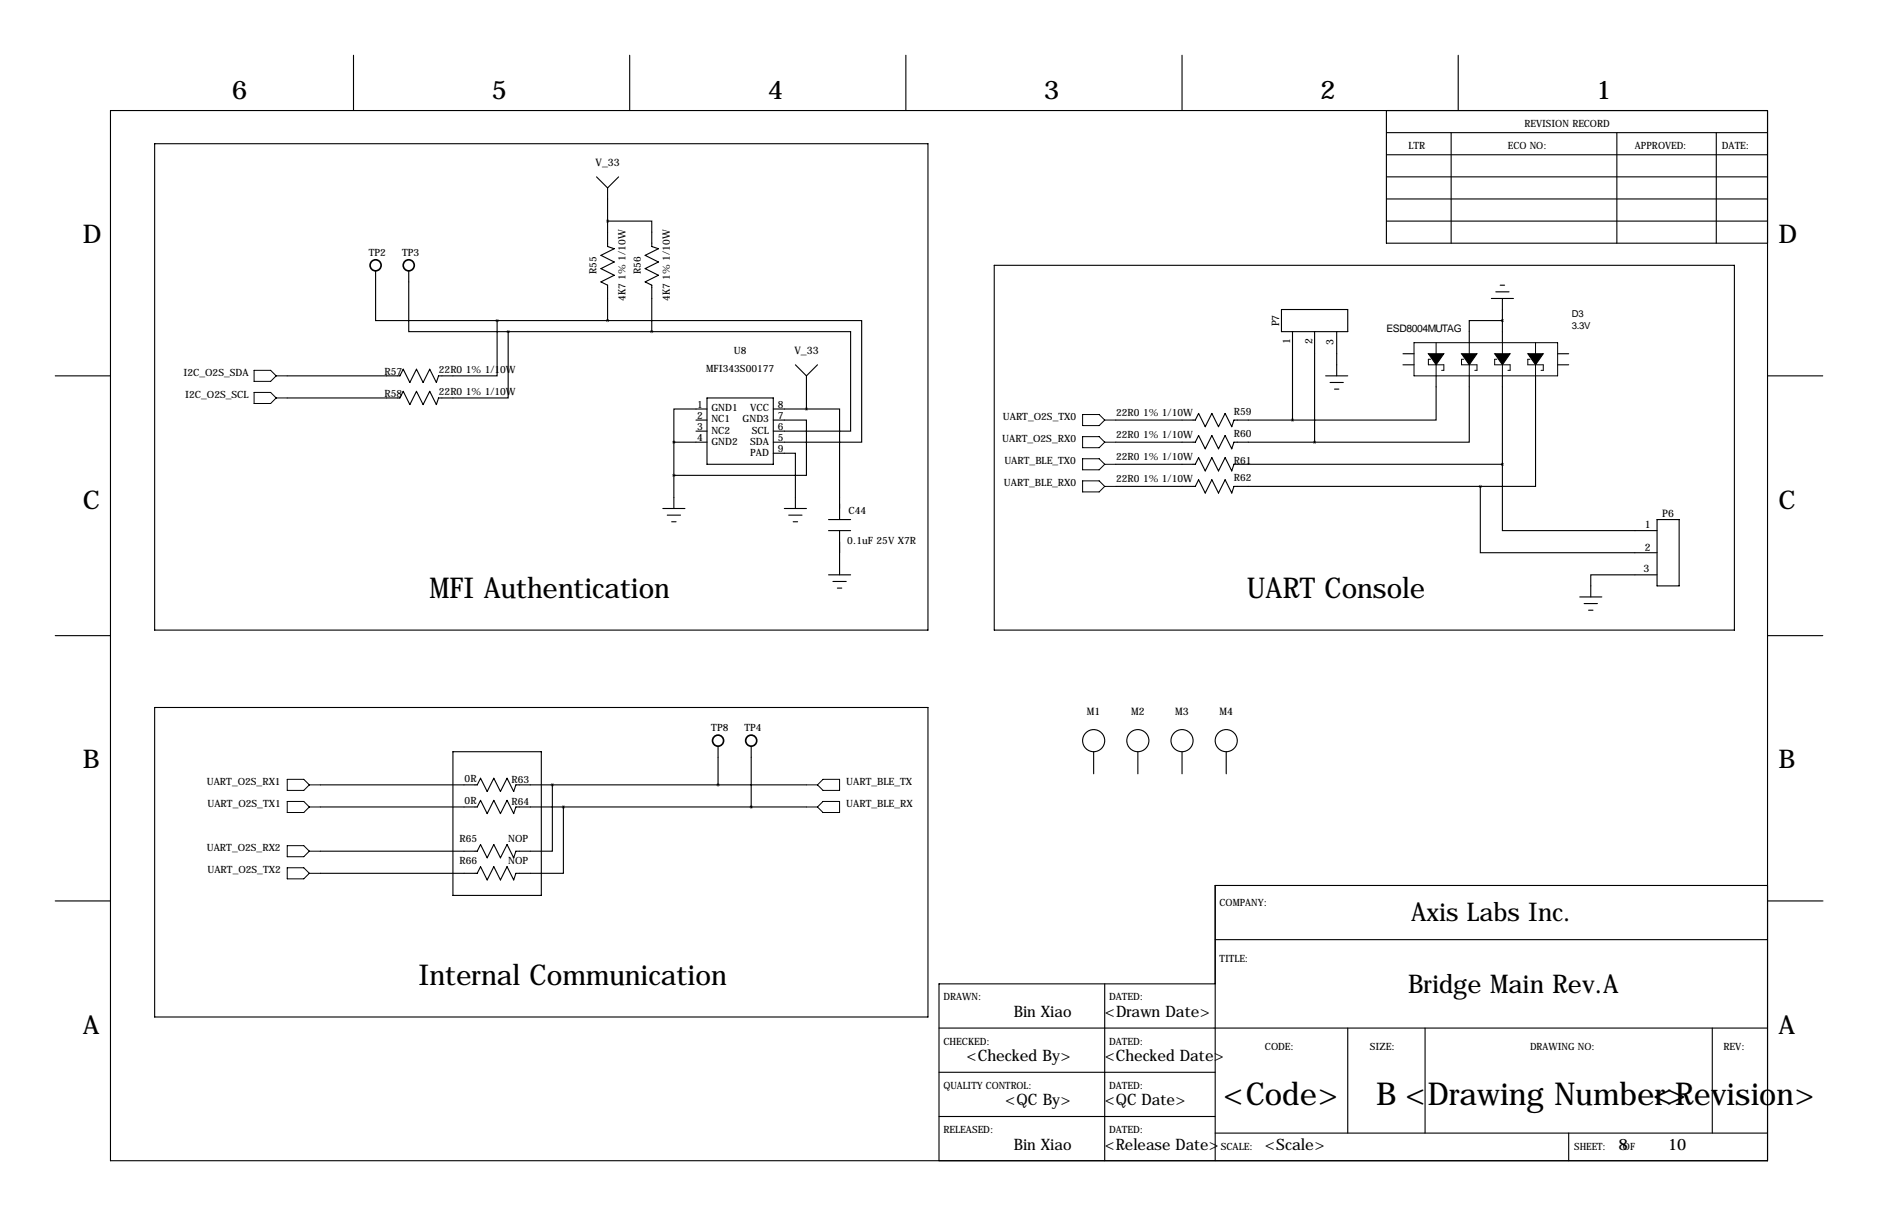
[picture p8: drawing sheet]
<svg xmlns="http://www.w3.org/2000/svg" width="432mm" height="279mm" viewBox="0 0 432 279" stroke-linecap="round" stroke-linejoin="round" font-family="sans-serif">
<g fill="none" stroke="#000" stroke-width=".25">
<path d="M81.3 12.7v12.7M144.8 12.7v12.7M208.3 12.7v12.7M271.8 12.7v12.7M335.3 12.7v12.7M25.4 25.4h381v241.3h-381zM35.6 33h177.8v111.8h-177.8zM318.8 30.5h87.6M318.8 35.6h87.6M318.8 25.4v30.5h87.6M333.7 30.5v25.4M371.8 30.5v25.4"/>
<path d="M394.6 30.5v25.4M137.2 40.6l2.5 2.6M139.7 50.8h10.2v5.8l1.5 .6-3.1 1.5 3.1 1.5-3.1 1.5 3.1 1.5-3.1 1.6 1.6 .7v10.7M139.7 43.2v13.4l1.5 .6-3 1.5 3 1.5-3 1.5 3 1.5-3 1.6 1.5 .7v8.2M142.2 40.6l-2.5 2.6M318.8 45.7h87.6M318.8 50.8h87.6M318.8 40.6h87.6M86.4 62.2v11.5h27.9M94 62.2v14h22.8M114.3 73.7v12.7h-13.5l-.5 1.5-1.5-3.1-1.5 3.1-1.5-3.1-1.6 3.1-1.5-3.1-.8 1.6h-25.9M114.3 73.7h25.4"/>
<path d="M116.8 76.2v15.2h-16l-.5 1.6-1.5-3.1-1.5 3.1-1.5-3.1-1.6 3.1-1.5-3.1-.8 1.5h-25.9M116.8 76.2h33.1M139.7 73.7h58.4v27.9h-20.3M149.9 76.2h45.7v22.9h-17.8M228.6 61h170.2v83.8h-170.2zM294.6 71.1h15.3v5.1h-15.3zM297.2 76.2v20.3M302.3 76.2v25.4M307.3 76.2v10.2M342.9 68.6h5.1M343.9 67.1h3.1M344.9 65.5h1"/>
<path d="M345.4 73.7h-7.6v5M345.4 68.6v10.1M12.7 86.4h12.7M160 96.5h2.6M160 99.1h2.6M162.6 94h-7.7v7.6M162.6 91.4h15.2v15.3h-15.2zM177.8 96.5h7.6v12.7h-30.5M177.8 94h7.6M182.9 83.8l2.5 2.6M185.4 94h7.6v25.4M185.4 86.4v7.6"/>
<path d="M188 83.8l-2.6 2.6M256.5 96.5h18.3l.8-1.5 1.5 3 1.5-3 1.6 3 1.5-3 1.5 3 .5-1.5h13.5M304.8 86.4h5.1M305.8 87.9h3.1M306.8 89.4h1M322.6 83.8h2.5M322.6 81.3h2.5M330.2 86.4v10.1h-33M337.8 86.4v15.2h-35.5M345.4 86.4v20.3M353.1 86.4v25.4h-12.7M358.1 83.8h2.6"/>
<path d="M358.1 81.3h2.6M406.4 86.4h12.7M152.4 116.8h5.1M153.4 118.4h3.1M154.4 119.9h1M154.9 101.6h7.7M154.9 101.6v15.2M177.8 104.1h5.1v12.7M180.3 116.8h5.1M181.4 118.4h3M182.4 119.9h1M190.5 119.4h5.1"/>
<path d="M256.5 101.6h18.3l.8-1.5 1.5 3 1.5-3 1.6 3 1.5-3 1.5 3 .5-1.5h18.6M256.5 106.7h18.3l.8-1.5 1.5 3 1.5-3 1.6 3 1.5-3 1.5 3 .5-1.5h61.7M256.5 111.8h18.3l.8-1.6 1.5 3.1 1.5-3.1 1.6 3.1 1.5-3.1 1.5 3.1 .5-1.5h56.7M340.4 111.8v15.2h40.6M345.4 106.7v15.2h35.6M381 119.4h5.1v15.2h-5.1zM190.5 121.9h5.1M190.5 132.1h5.1M191.5 133.6h3.1M192.5 135.1h1M193 121.9v10.2M363.2 137.2h5.1"/>
<path d="M364.2 138.7h3.1M381 132.1h-15.2v5.1M12.7 146h12.7M365.3 140.2h1M406.4 146h12.7M35.6 162.6h177.8v71.1h-177.8zM104.1 172.7h20.4v33h-20.4zM165.1 171.4v8.9M172.7 171.4v14M251.5 172.7v5.1M261.6 172.7v5.1M271.8 172.7v5.1"/>
<path d="M281.9 172.7v5.1M73.7 180.3h36l.8-1.5 1.5 3.1 1.5-3.1 1.6 3.1 1.5-3.1 1.5 3.1 .5-1.6h66.8M73.7 185.4h36l.8-1.5 1.5 3 1.5-3 1.6 3 1.5-3 1.5 3 .5-1.5h66.8M127 180.3v15.3h-8.4l-.5 1.5-1.5-3-1.5 3-1.6-3-1.5 3-1.5-3-.8 1.5h-36M129.5 185.4v15.3h-10.9l-.5 1.5-1.5-3.1-1.5 3.1-1.6-3.1-1.5 3.1-1.5-3.1-.8 1.6h-36M12.7 207h12.7M279.4 215.9h127M406.4 203.5h-127v63.2M406.5 207h12.7M215.9 236.2h190.5M254 226.1v40.6M279.4 226.1h-63.5v40.6"/>
<path d="M309.9 236.2v24.1M327.7 236.2v24.1M393.7 236.2v24.1M215.9 246.4h63.5M215.9 256.5h63.5M279.4 260.3h127M360.7 260.3v6.4"/>
<circle cx="251.5" cy="170.2" r="2.54"/>
<circle cx="261.6" cy="170.2" r="2.54"/>
<circle cx="271.8" cy="170.2" r="2.54"/>
<circle cx="281.9" cy="170.2" r="2.54"/>
</g>
<g fill="none" stroke="#000" stroke-width=".23">
<path d="M325.1 78.7h33v7.7h-33zM330.2 78.7v2.6M337.8 78.7v2.6M345.4 78.7v2.6M353.1 78.7v2.6M58.4 85.1h3.8l1.3 1.3-1.3 1.2h-3.8zM58.4 90.2h3.8l1.3 1.2-1.3 1.3h-3.8zM63.5 86.4h2.5M63.5 91.4h2.5M248.9 95.2h3.8l1.3 1.3-1.3 1.3h-3.8zM254 96.5h2.5M328.9 82.5h-.5v1.3h3.6v1.3h-.5"/>
<path d="M330.2 83.8v2.6M336.5 82.5h-.5v1.3h3.6v1.3h-.5M337.8 83.8v2.6M344.2 82.5h-.5v1.3h3.5v1.3h-.5M345.4 83.8v2.6M351.8 82.5h-.5v1.3h3.5v1.3h-.5M353.1 83.8v2.6M248.9 100.3h3.8l1.3 1.3-1.3 1.3h-3.8zM248.9 105.4h3.8l1.3 1.3-1.3 1.2h-3.8zM248.9 110.5h3.8l1.3 1.3-1.3 1.2h-3.8zM254 101.6h2.5M254 106.7h2.5"/>
<path d="M254 111.8h2.5M66 179.1h3.8l1.3 1.2-1.3 1.3h-3.8zM66 184.1h3.8l1.3 1.3-1.3 1.3h-3.8zM66 194.3h3.8l1.3 1.3-1.3 1.2h-3.8zM66 199.4h3.8l1.3 1.3-1.3 1.2h-3.8zM71.1 180.3h2.6M71.1 185.4h2.6M71.1 195.6h2.6M185.4 180.3h2.6M185.4 185.4h2.6M188 180.3l1.2-1.2h3.8v2.5h-3.8zM188 185.4l1.2-1.3h3.8v2.6h-3.8z"/>
<path d="M71.1 200.7h2.6"/>
</g>
<path d="M328.4 81.3h3.6l-1.8 2.5zM336 81.3h3.6l-1.8 2.5zM343.7 81.3h3.5l-1.8 2.5zM351.3 81.3h3.5l-1.7 2.5z" fill="#000" stroke="#000" stroke-width=".23"/>
<g fill="none" stroke="#000" stroke-width=".38">
<circle cx="86.4" cy="61" r="1.27"/>
<circle cx="94" cy="61" r="1.27"/>
<circle cx="165.1" cy="170.2" r="1.27"/>
<circle cx="172.7" cy="170.2" r="1.27"/>
</g>
<path d="M345.4 73.7a.05 .05 0 0 0 .1 0 .05 .05 0 0 0-.1 0zM154.9 101.6a.05 .05 0 0 0 .1 0 .05 .05 0 0 0-.1 0zM154.9 109.2a.05 .05 0 0 0 .1 0 .05 .05 0 0 0-.1 0zM149.8 76.2a.05 .05 0 0 0 .1 0 .05 .05 0 0 0-.1 0zM116.8 76.2a.05 .05 0 0 0 .1 0 .05 .05 0 0 0-.1 0zM129.5 185.4a.05 .05 0 0 0 .1 0 .05 .05 0 0 0-.1 0zM345.4 106.7a.05 .05 0 0 0 .1 0 .05 .05 0 0 0-.1 0zM340.3 111.8a.05 .05 0 0 0 .1 0 .05 .05 0 0 0-.1 0zM302.2 101.6a.05 .05 0 0 0 .1 0 .05 .05 0 0 0-.1 0z" fill="#000" stroke="#000" stroke-width=".63"/>
<g font-size="7.3">
<text x="281.2" y="254">&lt;Code&gt;</text>
<text x="316.4" y="254">B &lt;Drawing Number&gt;</text>
<text x="380" y="254">&lt;Revision&gt;</text>
</g>
<g font-size="6.6">
<text x="98.8" y="137.5">MFI Authentication</text>
<text x="286.7" y="137.5">UART Console</text>
<text x="96.2" y="226.4">Internal Communication</text>
</g>
<g font-size="5.9">
<text x="53.3" y="22.9">6</text>
<text x="113" y="22.9">5</text>
<text x="176.5" y="22.9">4</text>
<text x="240" y="22.9">3</text>
<text x="303.5" y="22.9">2</text>
<text x="367" y="22.9">1</text>
<text x="19" y="55.9">D</text>
<text x="408.9" y="55.9">D</text>
<text x="19" y="116.8">C</text>
<text x="408.9" y="116.8">C</text>
<text x="19" y="176.5">B</text>
<text x="408.9" y="176.5">B</text>
<text x="324.5" y="211.6">Axis Labs Inc.</text>
<text x="323.7" y="228.1">Bridge Main Rev.A</text>
<text x="19" y="237.5">A</text>
<text x="408.9" y="237.5">A</text>
</g>
<g font-size="3.6">
<text x="233.1" y="233.7">Bin Xiao</text>
<text x="254" y="233.7">&lt;Drawn Date&gt;</text>
<text x="222.2" y="243.8">&lt;Checked By&gt;</text>
<text x="254" y="243.8">&lt;Checked Date&gt;</text>
<text x="231.1" y="254">&lt;QC By&gt;</text>
<text x="254" y="254">&lt;QC Date&gt;</text>
<text x="233.1" y="264.2">Bin Xiao</text>
<text x="254" y="264.2">&lt;Release Date&gt;</text>
<text x="290.8" y="264.2">&lt;Scale&gt;</text>
<text x="372.1" y="264.2">8</text>
<text x="383.5" y="264.2">10</text>
</g>
<g font-size="2.4">
<text x="136.9" y="38.1">V_33</text>
<text x="294.1" y="75" transform="rotate(-90 294.1 75)">P7</text>
<text x="318.8" y="76.2">ESD8004MUTAG</text>
<text x="182.7" y="81.3">V_33</text>
<text x="296.7" y="79" transform="rotate(-90 296.7 79)">1</text>
<text x="301.8" y="79" transform="rotate(-90 301.8 79)">2</text>
<text x="306.6" y="79.3" transform="rotate(-90 306.6 79.3)">3</text>
<text x="382.2" y="118.9">P6</text>
<text x="378.2" y="121.4">1</text>
<text x="377.9" y="131.3">3</text>
<text x="378.2" y="126.5">2</text>
<text x="249.9" y="164.3">M1</text>
<text x="260.1" y="164.3">M2</text>
<text x="270.2" y="164.3">M3</text>
<text x="280.4" y="164.3">M4</text>
</g>
<g font-size="2.3">
<text x="350.5" y="29.2">REVISION RECORD</text>
<text x="323.8" y="34.3">LTR</text>
<text x="346.7" y="34.3">ECO NO:</text>
<text x="375.9" y="34.3">APPROVED:</text>
<text x="395.9" y="34.3">DATE:</text>
<text x="84.8" y="58.7">TP2</text>
<text x="92.4" y="58.7">TP3</text>
<text x="137.2" y="63" transform="rotate(-90 137.2 63)">R55</text>
<text x="147.3" y="63" transform="rotate(-90 147.3 63)">R56</text>
<text x="143.9" y="69.1" transform="rotate(-90 143.9 69.1)">4K7 1% 1/10W</text>
<text x="154" y="69.1" transform="rotate(-90 154 69.1)">4K7 1% 1/10W</text>
<text x="168.7" y="81.3">U8</text>
<text x="42.2" y="86.4">I2C_O2S_SDA</text>
<text x="88.4" y="86.1">R57</text>
<text x="100.9" y="85.7">22R0 1% 1/10W</text>
<text x="162.4" y="85.4">MFI343S00177</text>
<text x="42.6" y="91.4">I2C_O2S_SCL</text>
<text x="88.4" y="91.2">R58</text>
<text x="100.9" y="90.8">22R0 1% 1/10W</text>
<text x="160.3" y="93.7">1</text>
<text x="163.6" y="94.5">GND1</text>
<text x="172.5" y="94.5">VCC</text>
<text x="178.8" y="93.7">8</text>
<text x="256.6" y="95.6">22R0 1% 1/10W</text>
<text x="283.7" y="95.2">R59</text>
<text x="160.3" y="96.3">2</text>
<text x="160.3" y="98.8">3</text>
<text x="160.3" y="101.3">4</text>
<text x="163.6" y="97.1">NC1</text>
<text x="163.6" y="99.6">NC2</text>
<text x="170.7" y="97.1">GND3</text>
<text x="172.9" y="99.6">SCL</text>
<text x="178.8" y="101.3">5</text>
<text x="178.8" y="98.8">6</text>
<text x="178.8" y="96.3">7</text>
<text x="230.4" y="101.6">UART_O2S_RX0</text>
<text x="230.6" y="96.5">UART_O2S_TX0</text>
<text x="256.6" y="100.7">22R0 1% 1/10W</text>
<text x="283.7" y="100.3">R60</text>
<text x="163.6" y="102.2">GND2</text>
<text x="172.5" y="102.2">SDA</text>
<text x="172.5" y="104.7">PAD</text>
<text x="178.8" y="103.9">9</text>
<text x="230.9" y="106.7">UART_BLE_TX0</text>
<text x="256.6" y="105.8">22R0 1% 1/10W</text>
<text x="283.7" y="106.7">R61</text>
<text x="230.8" y="111.8">UART_BLE_RX0</text>
<text x="256.6" y="110.8">22R0 1% 1/10W</text>
<text x="283.7" y="110.5">R62</text>
<text x="195.1" y="118.1">C44</text>
<text x="194.8" y="125.1">0.1uF 25V X7R</text>
<text x="163.6" y="167.9">TP8</text>
<text x="171.2" y="167.9">TP4</text>
<text x="106.8" y="179.7">0R</text>
<text x="117.6" y="179.8">R63</text>
<text x="47.5" y="180.3">UART_O2S_RX1</text>
<text x="47.7" y="185.4">UART_O2S_TX1</text>
<text x="106.8" y="184.7">0R</text>
<text x="117.6" y="184.9">R64</text>
<text x="194.6" y="180.3">UART_BLE_TX</text>
<text x="194.6" y="185.4">UART_BLE_RX</text>
<text x="47.5" y="195.6">UART_O2S_RX2</text>
<text x="105.7" y="193.5">R65</text>
<text x="116.8" y="193.4">NOP</text>
<text x="47.7" y="200.7">UART_O2S_TX2</text>
<text x="105.7" y="198.6">R66</text>
<text x="116.8" y="198.5">NOP</text>
<text x="280.4" y="208.3">COMPANY:</text>
<text x="280.4" y="221">TITLE:</text>
<text x="216.9" y="229.9">DRAWN:</text>
<text x="255" y="229.9">DATED:</text>
<text x="216.9" y="240">CHECKED:</text>
<text x="255" y="240">DATED:</text>
<text x="290.8" y="241.3">CODE:</text>
<text x="315" y="241.3">SIZE:</text>
<text x="351.8" y="241.3">DRAWING NO:</text>
<text x="396.2" y="241.3">REV:</text>
<text x="216.9" y="250.2">QUALITY CONTROL:</text>
<text x="255" y="250.2">DATED:</text>
<text x="216.9" y="260.3">RELEASED:</text>
<text x="255" y="260.3">DATED:</text>
<text x="280.7" y="264.2">SCALE:</text>
<text x="361.9" y="264.2">SHEET:</text>
<text x="373.2" y="264.2">OF</text>
</g>
<g font-size="2.2">
<text x="361.4" y="72.8">D3</text>
<text x="361.4" y="75.6">3.3V</text>
</g>
</svg>
